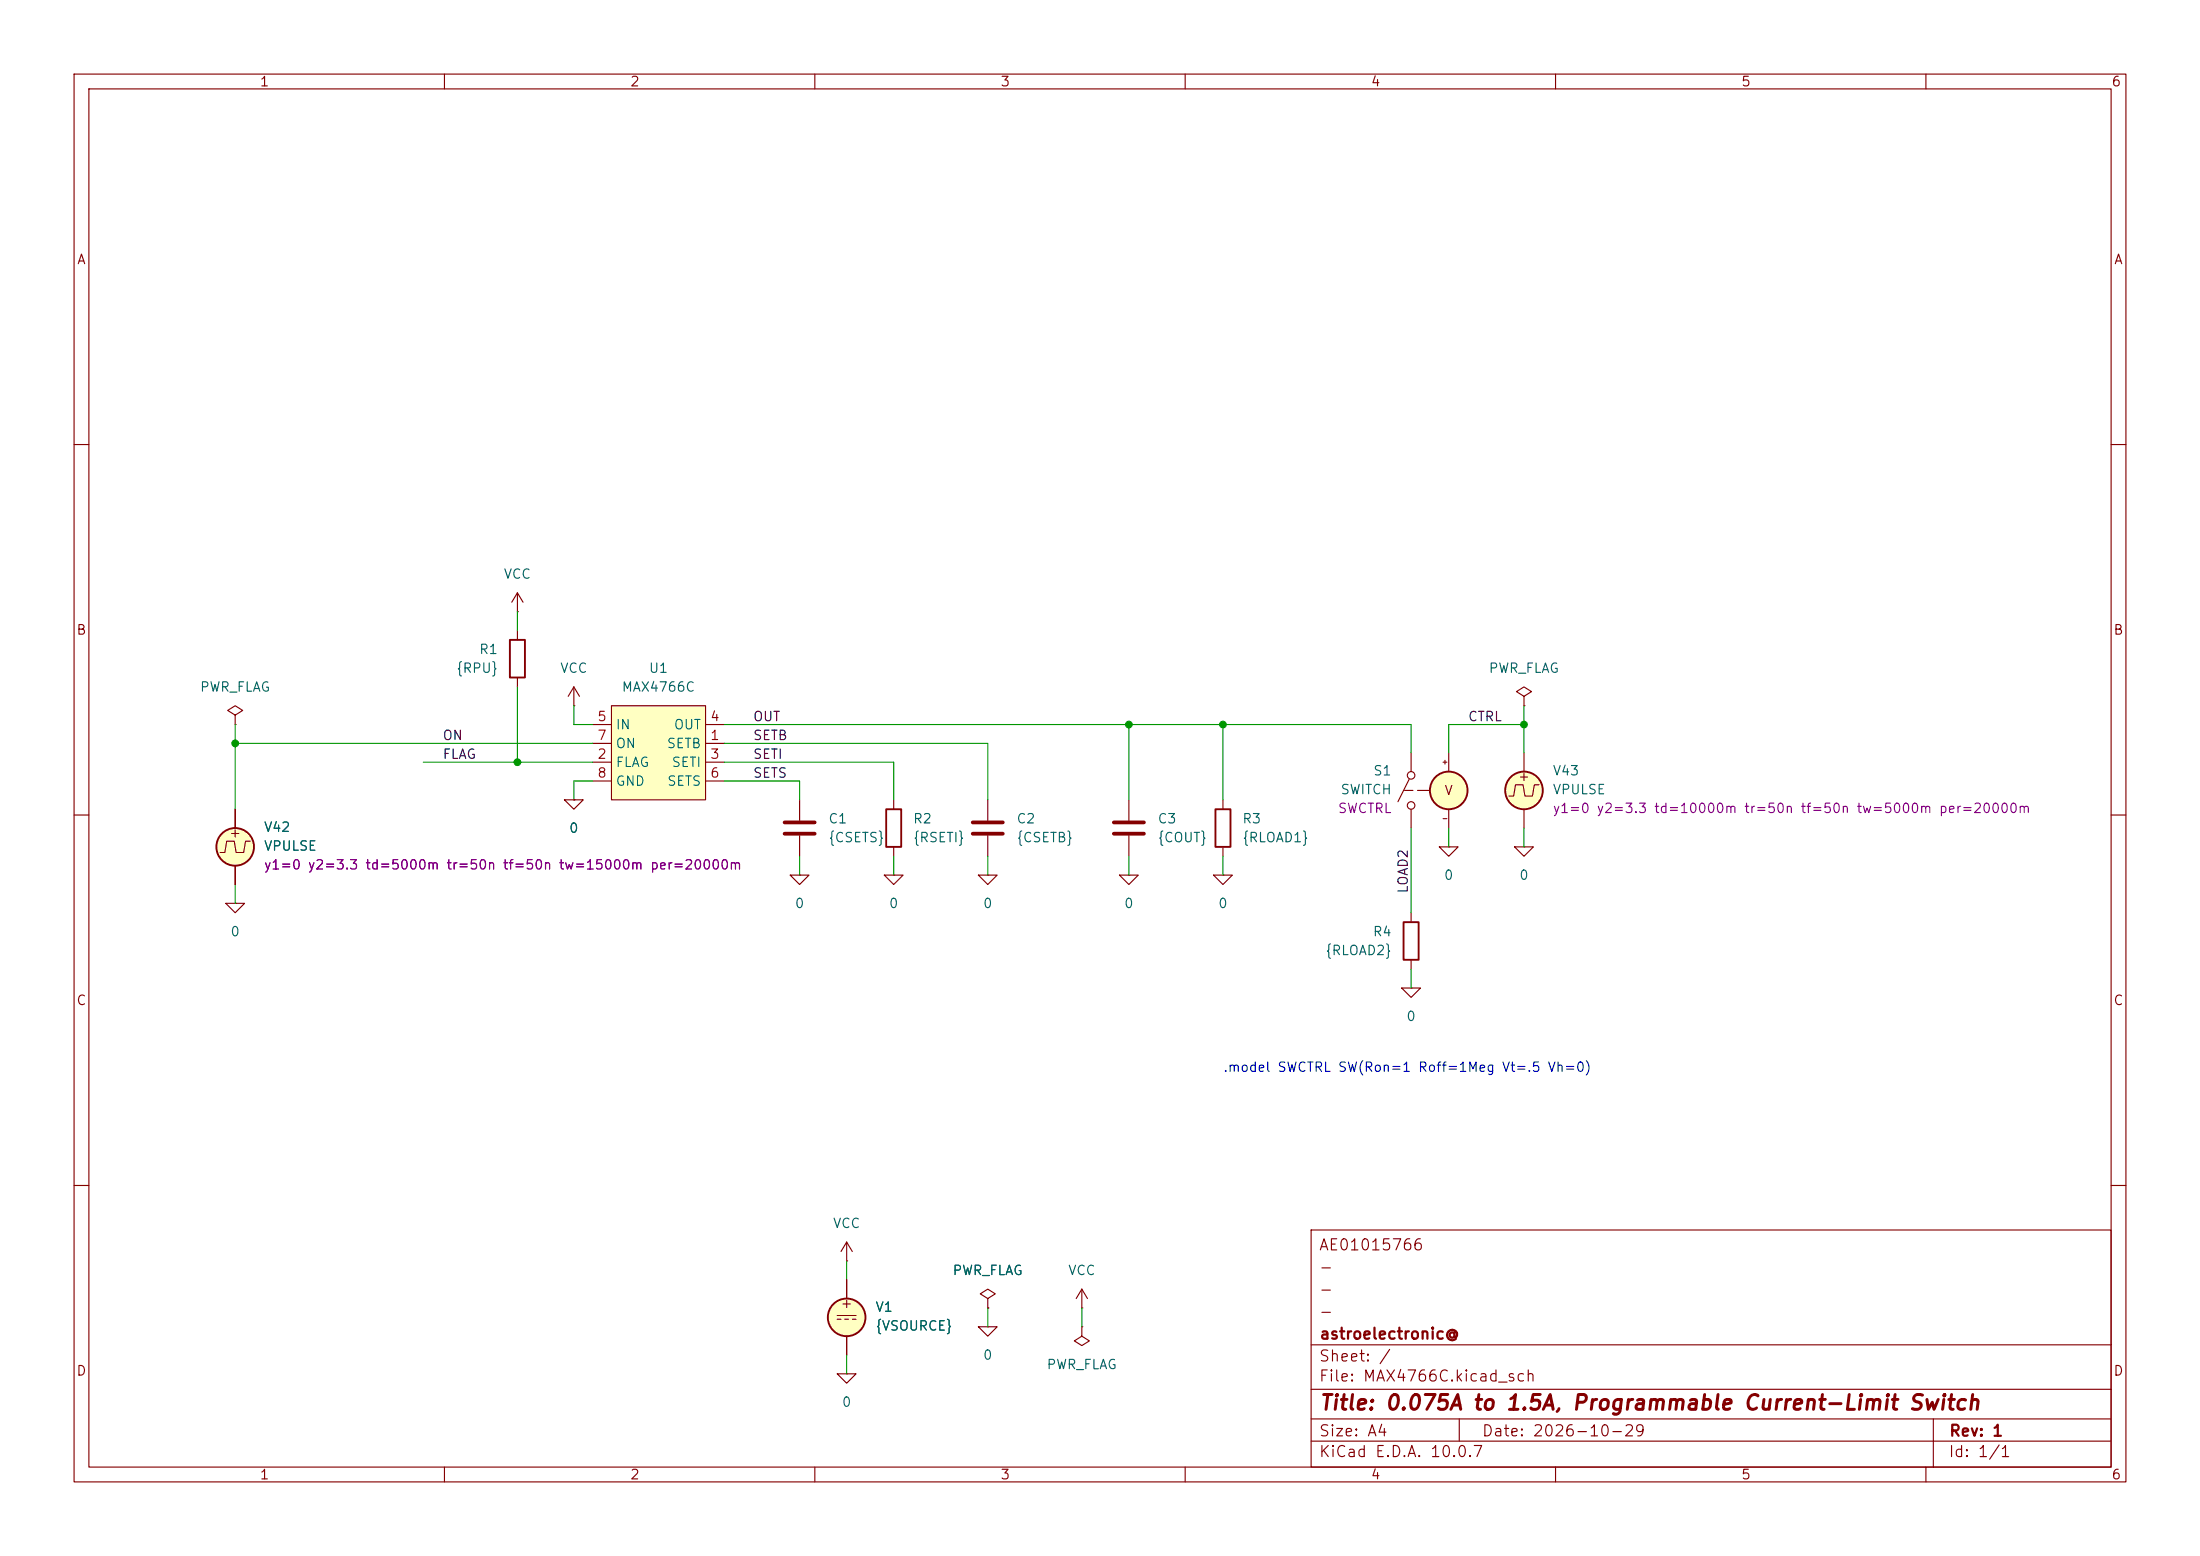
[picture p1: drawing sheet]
<svg xmlns="http://www.w3.org/2000/svg" width="297mm" height="210mm" viewBox="0 0 297 210" stroke-linecap="round" stroke-linejoin="round" font-family="sans-serif">
<g fill="none" stroke="#840000" stroke-width=".15">
<path d="M10 10h277v190h-277zM12 12h273v186h-273zM60 10v2M110 10v2M160 10v2M210 10v2M260 10v2M10 60h2M285 60h2M31.7 96.5l1.1-.6-1.1-.6-1 .6 1 .6v1.3M31.7 97.8h.1M10 110h2"/>
<path d="M106.7 118.1h2.5l-1.3 1.3zM107.9 118.1h.1M107.9 108v2.7M107.9 112.8v2.8M119.4 118.1h2.5l-1.3 1.3zM120.6 118.1h.1M120.6 108v1.2M120.6 114.3v1.3M132.1 118.1h2.5l-1.3 1.3zM133.3 118.1h.1M133.3 108v2.7M133.3 112.8v2.8"/>
<path d="M151.1 118.1h2.6l-1.3 1.3zM152.4 118.1h.1M152.4 108v2.7M152.4 112.8v2.8M163.8 118.1h2.6l-1.3 1.3zM165.1 118.1h.1M285 110h2M30.5 121.9h2.5l-1.3 1.3zM31.7 121.9h.1M189.2 133.4h2.6l-1.3 1.2zM190.5 133.4h.1M190.5 123.2v1.3"/>
<path d="M190.5 129.5v1.3M10 160h2M113 177.5h2.6M113 178.1h.5M114 178.1h.6M114.3 170.2h.1M114.3 167.6v2.6M114.3 172.7v2.6M114.3 167.6l-.8 1.3M114.3 167.6l.8 1.3M115.1 178.1h.5M177 166h108v32h-108z"/>
<path d="M285 160h2M60 198v2M110 198v2M113 185.4h2.6l-1.3 1.3zM114.3 185.4h.1M114.3 180.3v2.6M160 198v2M177 194.5h108M177 191.5h108M177 187.5h108M177 181.5h108M197 191.5v3"/>
<path d="M210 198v2M260 198v2M261 191.5v6.5"/>
</g>
<circle cx="114.3" cy="177.8" r="2.54" fill="#ffffc2" stroke="#ffffc2" stroke-width=".14"/>
<g fill="none" stroke="#840000" stroke-width=".25">
<path d="M119.6 109.2h2.1v5.1h-2.1zM189.5 124.5h2v5h-2z"/>
<circle cx="114.3" cy="177.8" r="2.54"/>
</g>
<path d="M105.9 111h4.1M105.9 112.5h4.1M131.3 111h4.1M131.3 112.5h4.1M150.4 111h4M150.4 112.5h4" fill="none" stroke="#840000" stroke-width=".51"/>
<path d="M82.5 95.3h12.7v12.7h-12.7z" fill="#ffffc2"/>
<g fill="none" stroke="#840000" stroke-width=".15">
<path d="M69.8 82.6h.1M69.8 80v2.6M69.8 85.1v1.3M69.8 91.4v1.3M69.8 80l-.7 1.3M69.8 80l.8 1.3M77.5 95.3h.1M77.5 92.7l-.8 1.3M77.5 92.7l.7 1.3M77.5 92.7v2.6M80 97.8h2.5M82.5 95.3h12.7v12.7h-12.7z"/>
<path d="M95.2 97.8h2.6M205.7 94l1.1-.7-1.1-.6-1 .6 1 .7v1.3M205.7 95.3h.1M31.7 109.2v2.6M31.7 116.8v2.6M33.8 113.5h-.7l-.2 1.6h-1l-.3-1.6h-1l-.2 1.6h-.7M76.2 108h2.5l-1.2 1.2zM77.5 108h.1M80 100.3h2.5M80 102.9h2.5M80 105.4h2.5M95.2 100.3h2.6"/>
<path d="M95.2 102.9h2.6M95.2 105.4h2.6M165.1 108v1.2M165.1 114.3v1.3M190.2 105.2l-1.5 3M190.5 101.6v2.5M190.5 109.2v2.6M194.3 114.3h2.5l-1.2 1.3zM194.8 102.9h.5M194.8 110.5h.5M195.1 102.6v.5M195.6 114.3h.1"/>
<path d="M195.6 101.6v2.5M195.6 109.2v2.6M204.5 114.3h2.5l-1.3 1.3zM205.7 114.3h.1M205.7 101.6v2.5M205.7 109.2v2.6M207.8 105.9h-.7l-.2 1.5h-1l-.3-1.5h-1l-.3 1.5h-.6M114.3 172.7v2.6M132.1 179.1h2.5l-1.3 1.2zM133.3 179.1h.1M133.3 175.3l1.1-.7-1.1-.6-1 .6 1 .7v1.2M133.3 176.5h.1"/>
<path d="M146 179.1v1.2l1.1 .7-1.1 .6-1-.6 1-.7M146 179.1h.1M146 176.5h.1M146 174l-.7 1.3M146 174l.8 1.3M146 174v2.5M114.3 180.3v2.6"/>
<circle cx="190.5" cy="104.6" r=".51"/>
<circle cx="190.5" cy="108.7" r=".51"/>
</g>
<g fill="#ffffc2" stroke="#ffffc2" stroke-width=".14">
<circle cx="31.7" cy="114.3" r="2.54"/>
<circle cx="205.7" cy="106.7" r="2.54"/>
<circle cx="195.6" cy="106.7" r="2.54"/>
</g>
<g fill="none" stroke="#840000" stroke-width=".25">
<path d="M68.8 86.4h2.1v5h-2.1zM164.1 109.2h2v5.1h-2z"/>
<circle cx="31.7" cy="114.3" r="2.54"/>
<circle cx="195.6" cy="106.7" r="2.54"/>
<circle cx="205.7" cy="106.7" r="2.54"/>
</g>
<path d="M193 106.7h-3.4" fill="none" stroke="#840000" stroke-width=".15" stroke-dasharray="1.7 .6"/>
<g fill="none" stroke="#009600" stroke-width=".15">
<path d="M31.7 97.8v11.4M69.8 82.6v2.5M69.8 92.7v10.2M77.5 95.3v2.5h2.5M97.8 97.8h92.7v3.8M152.4 97.8v10.2M165.1 97.8v10.2M205.7 95.3v6.3M205.7 97.8h-10.1v3.8M31.7 119.4v2.5M31.7 100.3h48.3M57.1 102.9h22.9"/>
<path d="M80 105.4h-2.5v2.6M97.8 100.3h35.5v7.7M97.8 105.4h10.1v2.6M97.8 102.9h22.8v5.1M107.9 115.6v2.5M120.6 115.6v2.5M133.3 115.6v2.5M152.4 115.6v2.5M165.1 115.6v2.5M190.5 111.8v11.4M195.6 111.8v2.5M205.7 111.8v2.5"/>
<path d="M190.5 130.8v2.6M114.3 170.2v2.5M133.3 176.5v2.6M146 176.5v2.6M114.3 182.9v2.5"/>
</g>
<g fill="#009600" stroke="#009600" stroke-width=".14">
<circle cx="205.7" cy="97.8" r=".46"/>
<circle cx="152.4" cy="97.8" r=".46"/>
<circle cx="165.1" cy="97.8" r=".46"/>
<circle cx="31.7" cy="100.3" r=".46"/>
<circle cx="69.8" cy="102.9" r=".46"/>
</g>
<text font-size="2" fill="#840000" x="178" y="190.8">Title: 0.075A to 1.5A, Programmable Current-Limit Switch</text>
<g font-size="1.5" fill="#840000">
<text x="178" y="172.1">-</text>
<text x="178" y="169.1">AE01015766</text>
<text x="178" y="178.1">-</text>
<text x="178" y="175.1">-</text>
<text x="178" y="184.1">Sheet: /</text>
<text x="178" y="181.1">astroelectronic@</text>
<text x="178" y="186.8">File: MAX4766C.kicad_sch</text>
<text x="178" y="197">KiCad E.D.A. 10.0.7</text>
<text x="178" y="194.2">Size: A4</text>
<text x="200" y="194.2">Date: 2026-10-29</text>
<text x="263" y="197">Id: 1/1</text>
<text x="263" y="194.2">Rev: 1</text>
</g>
<g font-size="1.3" fill="#840000">
<text x="35" y="12">1</text>
<text x="85" y="12">2</text>
<text x="135" y="12">3</text>
<text x="185" y="12">4</text>
<text x="235" y="12">5</text>
<text x="285" y="12">6</text>
<text x="10.3" y="36">A</text>
<text x="285.3" y="36">A</text>
<text x="10.2" y="86">B</text>
<text x="285.2" y="86">B</text>
<text x="194.9" y="107.6">V</text>
<text x="204.8" y="105.7">+</text>
<text x="30.8" y="113.4">+</text>
<text x="10.2" y="136">C</text>
<text x="285.2" y="136">C</text>
<text x="113.4" y="176.9">+</text>
<text x="10.2" y="186">D</text>
<text x="285.2" y="186">D</text>
<text x="35" y="200">1</text>
<text x="85" y="200">2</text>
<text x="135" y="200">3</text>
<text x="185" y="200">4</text>
<text x="235" y="200">5</text>
<text x="285" y="200">6</text>
</g>
<g font-size="1.3" fill="#006464">
<text x="67.9" y="78.4">VCC</text>
<text x="64.6" y="88.6">R1</text>
<text x="26.9" y="93.7">PWR_FLAG</text>
<text x="61.5" y="91.1">{RPU}</text>
<text x="75.5" y="91.1">VCC</text>
<text x="83.8" y="93.7">MAX4766C</text>
<text x="87.5" y="91.1">U1</text>
<text x="200.9" y="91.1">PWR_FLAG</text>
<text x="83" y="98.8">IN</text>
<text x="83" y="101.3">ON</text>
<text x="89.9" y="101.3">SETB</text>
<text x="90.9" y="98.8">OUT</text>
<text x="83" y="103.8">FLAG</text>
<text x="83" y="106.4">GND</text>
<text x="90" y="106.4">SETS</text>
<text x="90.6" y="103.8">SETI</text>
<text x="180.9" y="107.5">SWITCH</text>
<text x="185.3" y="105">S1</text>
<text x="209.5" y="105">V43</text>
<text x="209.5" y="107.5">VPULSE</text>
<text x="35.5" y="112.6">V42</text>
<text x="76.7" y="112.7">0</text>
<text x="111.7" y="111.5">C1</text>
<text x="111.7" y="114">{CSETS}</text>
<text x="123.2" y="111.5">R2</text>
<text x="123.2" y="114">{RSETI}</text>
<text x="137.1" y="111.5">C2</text>
<text x="137.1" y="114">{CSETB}</text>
<text x="156.2" y="111.5">C3</text>
<text x="156.2" y="114">{COUT}</text>
<text x="167.6" y="111.5">R3</text>
<text x="167.6" y="114">{RLOAD1}</text>
<text x="35.5" y="115.1">VPULSE</text>
<text x="194.8" y="119.1">0</text>
<text x="205" y="119.1">0</text>
<text x="107.2" y="122.9">0</text>
<text x="119.9" y="122.9">0</text>
<text x="132.6" y="122.9">0</text>
<text x="151.7" y="122.9">0</text>
<text x="164.4" y="122.9">0</text>
<text x="31" y="126.7">0</text>
<text x="178.8" y="129.2">{RLOAD2}</text>
<text x="185.2" y="126.7">R4</text>
<text x="189.8" y="138.1">0</text>
<text x="112.4" y="166.1">VCC</text>
<text x="128.5" y="172.4">PWR_FLAG</text>
<text x="144.1" y="172.4">VCC</text>
<text x="118.1" y="177.4">V1</text>
<text x="118.1" y="179.9">{VSOURCE}</text>
<text x="132.6" y="183.8">0</text>
<text x="141.2" y="185.1">PWR_FLAG</text>
<text x="113.6" y="190.2">0</text>
</g>
<g font-size="1.3" fill="#0f0f0f">
<text x="59.7" y="100.2">ON</text>
<text x="101.6" y="100.2">SETB</text>
<text x="101.6" y="97.7">OUT</text>
<text x="198.1" y="97.7">CTRL</text>
<text x="59.7" y="102.7">FLAG</text>
<text x="101.6" y="105.3">SETS</text>
<text x="101.6" y="102.7">SETI</text>
<text x="190.4" y="120.7" transform="rotate(-90 190.4 120.7)">LOAD2</text>
</g>
<g font-size="1.3" fill="#a90000">
<text x="80.5" y="97.7">5</text>
<text x="80.5" y="100.2">7</text>
<text x="95.8" y="100.2">1</text>
<text x="95.8" y="97.7">4</text>
<text x="80.5" y="102.7">2</text>
<text x="80.5" y="105.3">8</text>
<text x="95.8" y="102.7">3</text>
<text x="95.8" y="105.3">6</text>
</g>
<g font-size="1.3" fill="#840084">
<text x="180.5" y="110.1">SWCTRL</text>
<text x="209.5" y="110.1">y1=0 y2=3.3 td=10000m tr=50n tf=50n tw=5000m per=20000m</text>
<text x="35.5" y="117.7">y1=0 y2=3.3 td=5000m tr=50n tf=50n tw=15000m per=20000m</text>
</g>
<text font-size="1.3" fill="#0000c2" x="165" y="145">.model SWCTRL SW(Ron=1 Roff=1Meg Vt=.5 Vh=0)</text>
</svg>
